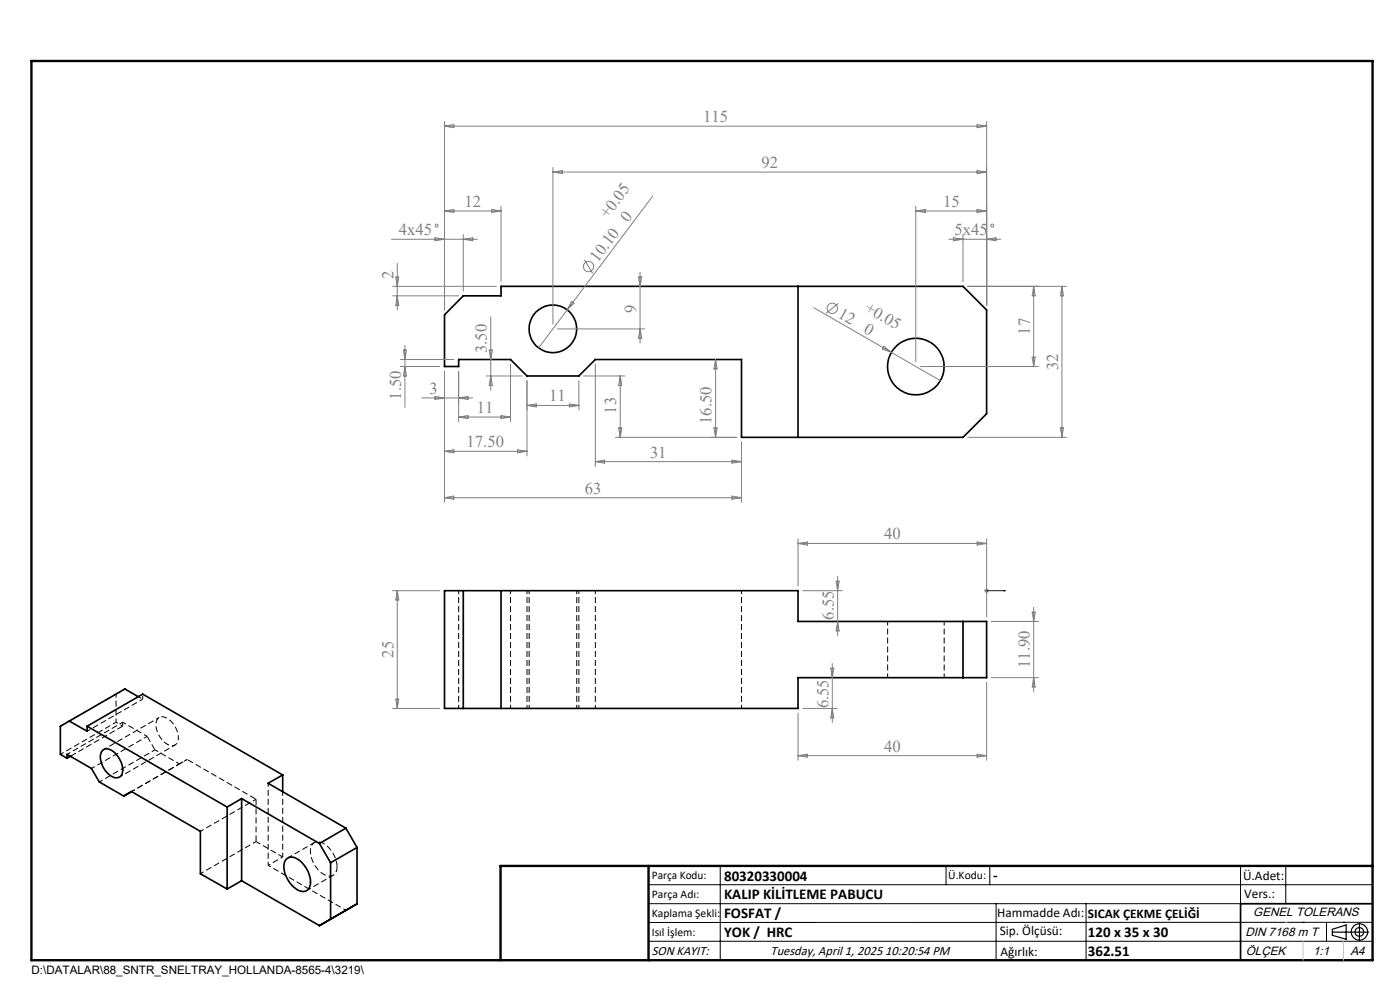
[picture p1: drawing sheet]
<svg xmlns="http://www.w3.org/2000/svg" width="297mm" height="210mm" viewBox="0 0 297 210" stroke-linecap="round" stroke-linejoin="round" font-family="sans-serif">
<g fill="none" stroke="#000" stroke-width=".35">
<path d="M98.3 62.8h8v-2.1h98l5 5v22.1l-5 5h-47v-16.5h-31l-3.5 3.5h-11l-3.5-3.5h-11v1.4h-3v-10.9zM169.3 60.7v32.1M94.3 125.3h75v6.5h40v11.9h-40v6.6h-75zM98.3 125.3v25M106.3 125.3v25M204.3 131.8v11.9M14.7 153l-1.9 1v6l1.4 .9M14.7 153l3.8 2.1v-1.1M18.5 154l29.7 17.2M18.5 154l11.8-6.8 29.7 17.2M21.7 159.2a1.95 1.95 0 0 1 2.7 .5 4.6 4.6 0 0 1 1.4 4.7 1.61 1.61 0 0 1-2.5 0 4.8 4.8 0 0 1-1.9-4.6zM29.3 147.8l-2.8-1.7-11.8 6.9"/>
<path d="M14.2 160.9v-.9l5.2 3 1.7 2.9 5.1 3 1.7-1 14.6 8.4v9l5.7 3.3M14.9 160.4l-.7 .5M48.2 171.2v17.4M51.3 169.4l-3.1 1.8M51.3 169.4l16.5 9.5M51.3 169.4v17.4M60 164.4l-3.1 1.7 16.5 9.6M60 164.4v3.5M67.8 178.9l2.3 4.1M73.4 175.7l-5.6 3.2M73.4 175.7l2.3 4.1M75.7 179.8l-5.6 3.2"/>
<path d="M75.7 179.8v11.9l-7.9 4.6-16.5-9.5M51.3 186.8l-3.1 1.8M60.7 182.3a2 2 0 0 1 2.8 .1 5.8 5.8 0 0 1 2.3 5.6 1.79 1.79 0 0 1-3.1 .4 5.9 5.9 0 0 1-2.4-5.4zM70.1 183v12M291.2 191.7h-28v12"/>
<circle cx="117.3" cy="69.7" r="5"/>
<circle cx="194.3" cy="77.8" r="6"/>
</g>
<g fill="none" stroke="#000" stroke-width=".21" stroke-dasharray="1.3 .6" stroke-dashoffset=".5" stroke-linecap="butt">
<path d="M108.3 125.3v25M112.3 125.3v25M122.8 125.3v25M126.3 125.3v25M12.8 154l11.8-6.8M24.6 147.2l1.9-1.1M24.6 147.2v6M26 153.2l5.2 3M29.3 147.8l1 .5M30.3 148.3v-1.1M30.3 148.3l-11.8 6.8M31.2 156.2l-11.8 6.8"/>
<path d="M32.9 159.1l5.2 2.9M33.8 152.2l-11.8 6.8M97.3 150.3v-25M111.8 150.3v-25M122.4 150.3v-25M157.3 150.3v-25M12.8 160l11.8-6.8M14.3 160l11.7-6.8M21.1 165.9l11.8-6.8M25.4 164.8l11.7-6.8M38.1 162l-10.2 5.9M39.7 161.1l-11.8 6.8"/>
<path d="M42.5 176.3l11.8-6.8M56.9 166.1v17.5M42.5 185.3l11.8-6.8"/>
</g>
<path d="M188.3 131.8v11.9M26 153.2v.8M200.3 143.7v-11.9M60 167.9v13.9" fill="none" stroke="#000" stroke-width=".21" stroke-dasharray="1.3 .6" stroke-dashoffset=".4" stroke-linecap="butt"/>
<path d="M71.5 183.8a5.6 5.6 0 0 0-4-5.2 1.69 1.69 0 0 0-1.7 2 5.6 5.6 0 0 0 4 5.2 1.69 1.69 0 0 0 1.7-2" fill="none" stroke="#000" stroke-width=".21" stroke-dasharray="1.3 .6" stroke-dashoffset=".1" stroke-linecap="butt"/>
<path d="M73.4 193.1l-16.5-9.5" fill="none" stroke="#000" stroke-width=".21" stroke-dasharray="1.3 .6" stroke-dashoffset=".6" stroke-linecap="butt"/>
<path d="M24.6 153.2l1.4 .8M56.9 183.6l3.1-1.8" fill="none" stroke="#000" stroke-width=".21" stroke-dasharray="1.3 .6" stroke-dashoffset=".8" stroke-linecap="butt"/>
<path d="M54.3 178.5l5.7 3.3" fill="none" stroke="#000" stroke-width=".21" stroke-dasharray="1.3 .6" stroke-dashoffset=".2" stroke-linecap="butt"/>
<path d="M15 160.4l11-6.4M54.3 169.5v9" fill="none" stroke="#000" stroke-width=".21" stroke-dasharray="1.3 .6" stroke-linecap="butt"/>
<path d="M54.3 169.5l-14.6-8.4" fill="none" stroke="#000" stroke-width=".21" stroke-dasharray="1.3 .6" stroke-dashoffset="-.2" stroke-linecap="butt"/>
<path d="M37.8 156.5a4.7 4.7 0 0 0-3.4-4.5 1.59 1.59 0 0 0-1.3 2.2 4.6 4.6 0 0 0 3.4 4 1.41 1.41 0 0 0 1.3-1.7" fill="none" stroke="#000" stroke-width=".21" stroke-dasharray="1.3 .6" stroke-dashoffset=".7" stroke-linecap="butt"/>
<path d="M39.7 161.1l-1.6 .9" fill="none" stroke="#000" stroke-width=".21" stroke-dasharray="1.3 .6" stroke-dashoffset="1" stroke-linecap="butt"/>
<path d="M32.9 159.1l-1.7-2.9" fill="none" stroke="#000" stroke-width=".21" stroke-dasharray="1.3 .6" stroke-dashoffset="-.1" stroke-linecap="butt"/>
<path d="M66.7 178.7l-5.6 3.3M65.1 188.9l5.6-3.2" fill="none" stroke="#000" stroke-width=".21" stroke-dasharray="1.3 .6" stroke-dashoffset=".3" stroke-linecap="butt"/>
<g fill="none" stroke="#808080" stroke-width=".21">
<path d="M94.3 25.7v40M94.3 26.8l2-.4v.7zM94.3 26.8h115M117.3 35.5v33.2M117.3 36.5h92M117.3 36.5l2-.3v.6zM207.3 26.4l2 .4-2 .3zM207.3 36.2l2 .3-2 .3zM209.3 25.7v39.1M83 50.8h18.3M84 58.8h.6l-.3 1.9zM84.3 55.8v9.9"/>
<path d="M92.3 50.4l2 .4-2 .3zM94.3 44.8l2-.4v.7zM94.3 44.8h12M98.3 49.8v12M98.3 50.8l2-.4v.7zM104.3 44.4l2 .4-2 .3zM106.3 43.8v16M124 55.1l1.7 2.9M135.5 58.8h.6l-.3 1.9zM135.8 57.7v15.1M138.5 41.5l-24.2 32.3M194.3 44.8h15"/>
<path d="M194.3 43.8v33M194.3 44.8l2-.4v.7zM201.3 50.8h11M202.3 50.4l2 .4-2 .3zM204.3 49.8v10M207.3 44.4l2 .4-2 .3zM209.3 50.8l2-.4v.7zM83.3 60.7h22M83.3 62.8h14M84.3 62.8l.3 2h-.6zM84.9 77.7h8.4M84.9 76.3h11.4"/>
<path d="M85.6 74.3h.6l-.3 2zM85.9 77.7l.3 2.1h-.6zM85.9 73.3v13.1M94.3 78.8v27.8M97.3 78.8v10.7M103.1 79.8h7.7M103.8 74.3h.7l-.4 2zM104.1 79.8l.4 2h-.7zM104.1 67.2v15.6M108.3 77.2v12.3M118.3 69.8h18.5M121.2 63.9l.6 .4-1.5 1.4z"/>
<path d="M123.8 79.8h8.8M126.3 77.2v21.7M131.6 79.8v13M131.6 79.8l.3 2h-.7zM135.8 69.8l.3 1.9h-.6zM151.8 76.3v16.5M151.8 76.3l.3 2h-.7zM172.6 65.3l16.5 9.4M177.9 64.3l-2.7 2.2M187.5 73.5l1.6 1.2-1.9-.7zM189.1 74.7l10.4 6M195.3 77.7h25"/>
<path d="M205.3 60.7h21M219 75.8h.6l-.3 1.9zM219.3 60.7v17M219.3 60.7l.3 2.1h-.6zM225.3 60.7l.3 2.1h-.6zM225.3 60.7v32.1M89.5 84.4h10.8M92.3 84.1l2 .3-2 .3zM94.3 95.7h17.5M94.3 95.7l2-.3v.7zM97.3 88.5h11M97.3 88.5l2-.3v.6z"/>
<path d="M97.3 84.4l2-.3v.6zM106.3 88.2l2 .3-2 .3zM109.8 95.4l2 .3-2 .4zM111.8 80.7v16M111.8 86h11M111.8 86l2-.3v.6zM120.8 85.7l2 .3-2 .3zM122.8 80.7v6.3M126.3 97.9h31M126.3 97.9l2-.3v.6zM130.6 92.8h25.7M131.2 90.8h.7l-.3 2z"/>
<path d="M151.4 90.8h.7l-.3 2zM155.3 97.6l2 .3-2 .3zM157.3 93.8v12.8M205.3 92.8h21M225 90.8h.6l-.3 2zM94.3 105.6l2-.4v.7zM94.3 105.6h63M155.3 105.2l2 .4-2 .3zM169.3 114.3v10M169.3 115.3l2-.3v.6zM169.3 115.3h40M207.3 115l2 .3-2 .3z"/>
<path d="M209.3 114.3v16.5M83.3 125.3h10M84.3 125.3v25M84.3 125.3l.3 2h-.6zM170.3 125.3h8.4M177.4 123.3h.6l-.3 2zM177.7 122.3v12.5M177.7 131.8l.3 2h-.6zM208.8 125.3h1M209 124.9l.7 .8M209.7 124.9l-.7 .8M210.3 131.8h10"/>
<path d="M219 129.8h.6l-.3 2zM219.3 128.8v17.9M83.3 150.3h10M84 148.3h.6l-.3 2zM169.3 151.3v10M170.3 150.3h7.3M176.2 141.7h.7l-.3 2zM176.6 140.7v12.6M176.6 150.3l.3 2h-.7zM207.3 160l2 .3-2 .3zM209.3 144.7v16.6M210.3 143.7h10"/>
<path d="M219.3 143.7l.3 2h-.6zM169.3 160.3h40M169.3 160.3l2-.3v.6z"/>
<circle cx="92.6" cy="47.9" r=".32"/>
<circle cx="124.8" cy="56.6" r="1.1"/>
<circle cx="210.5" cy="47.9" r=".32"/>
<circle cx="176.6" cy="65.4" r="1.1"/>
</g>
<g fill="none" stroke="#000" stroke-width=".25">
<path d="M282.6 197.7h7.8M282.6 197.1l3-.9v3l-3-.8zM288.4 195.8v3.8M106.2 203.7h185"/>
<circle cx="288.4" cy="197.7" r="1.74"/>
<circle cx="288.4" cy="197.7" r=".93"/>
</g>
<path d="M209.2 125.3h.2zM209.3 125.3h.1M209.3 125.3h4M213.3 125.3h-.4h.4" fill="none" stroke="#00f" stroke-width=".21"/>
<g fill="none" stroke="#000" stroke-width=".21">
<path d="M137.6 187.7h153.6M137.6 191.7h153.6M137.6 199.7h153.6M152.8 183.7v20M200.7 183.7v4M210 183.7v4M211.3 191.7v12M230.4 191.7v12M263.2 183.7v20M272.8 183.7v8M276.4 195.6h.1M281.4 195.6v4.1"/>
<path d="M285 195.6h.1M291.2 195.6l-153.6 .1"/>
</g>
<path d="M6.7 12.9h284.5v190.8h-284.5zM137.6 183.7v20M291.2 183.7h-185v20" fill="none" stroke="#000" stroke-width=".5"/>
<path d="M276.4 199.7v4M285 199.7v4" fill="none" stroke="#c0c0c0" stroke-width=".21"/>
<path d="M272.8 195.6h.1" fill="none" stroke="#c0c0c0" stroke-width=".25"/>
<path d="M212.9 125.3h.4zM209.2 125.3h.2z" fill="#00f"/>
<g font-size="3.5" fill="#808080">
<text x="149.2" y="25.9">115</text>
<text x="161.6" y="35.6">92</text>
<text x="98.6" y="43.9">12</text>
<text x="129" y="46.4" transform="rotate(-53 129 46.4)">+0.05</text>
<text x="133.2" y="47.2" transform="rotate(-53 133.2 47.2)">0</text>
<text x="200.1" y="43.9">15</text>
<text x="84.6" y="49.9">4x45</text>
<text x="202.5" y="49.9">5x45</text>
<text x="83.5" y="59.2" transform="rotate(-90 83.5 59.2)">2</text>
<text x="126.8" y="55.8" transform="rotate(-53 126.8 55.8)">10.10</text>
<text x="135" y="66.4" transform="rotate(-90 135 66.4)">9</text>
<text x="177.6" y="67.2" transform="rotate(30 177.6 67.2)">12</text>
<text x="183" y="70.4" transform="rotate(30 183 70.4)">0</text>
<text x="183.3" y="66" transform="rotate(30 183.3 66)">+0.05</text>
<text x="218.5" y="71" transform="rotate(-90 218.5 71)">17</text>
<text x="103.3" y="74.9" transform="rotate(-90 103.3 74.9)">3.50</text>
<text x="91.1" y="83.6">3</text>
<text x="224.5" y="78.5" transform="rotate(-90 224.5 78.5)">32</text>
<text x="85.1" y="84.8" transform="rotate(-90 85.1 84.8)">1.50</text>
<text x="101.2" y="87.6">11</text>
<text x="116.5" y="85.1">11</text>
<text x="130.8" y="87.7" transform="rotate(-90 130.8 87.7)">13</text>
<text x="151" y="89.9" transform="rotate(-90 151 89.9)">16.50</text>
<text x="99" y="94.9">17.50</text>
<text x="137.9" y="97.1">31</text>
<text x="124.1" y="104.7">63</text>
<text x="187.6" y="114.4">40</text>
<text x="176.9" y="131.4" transform="rotate(-90 176.9 131.4)">6.55</text>
<text x="83.5" y="139.5" transform="rotate(-90 83.5 139.5)">25</text>
<text x="218.5" y="141.7" transform="rotate(-90 218.5 141.7)">11.90</text>
<text x="175.7" y="150.2" transform="rotate(-90 175.7 150.2)">6.55</text>
<text x="187.6" y="159.4">40</text>
</g>
<g font-size="3.2">
<text x="153.6" y="190.8">KALIP KİLİTLEME PABUCU</text>
<text x="153.6" y="186.8">80320330004</text>
<text x="210.7" y="186.6">-</text>
<text x="153.6" y="194.8">FOSFAT /</text>
<text x="153.6" y="198.8">YOK / HRC</text>
<text x="230.8" y="198.7">120 x 35 x 30</text>
<text x="230.8" y="202.8">362.51</text>
</g>
<g font-size="2.8">
<text x="263.7" y="186.7">Ü.Adet:</text>
<text x="263.9" y="190.5">Vers.:</text>
<text x="211.5" y="194.5">Hammadde Adı:</text>
<text x="230.8" y="194.7">SICAK ÇEKME ÇELİĞİ</text>
<text x="138.3" y="202.6">SON KAYIT:</text>
<text x="163.5" y="202.6">Tuesday, April 1, 2025 10:20:54 PM</text>
<text x="212.1" y="198.4">Sip. Ölçüsü:</text>
<text x="212.2" y="202.7">Ağırlık:</text>
</g>
<g font-size="2.6">
<text x="265.9" y="194.4">GENEL TOLERANS</text>
<text x="264.2" y="198.5">DIN 7168 m T</text>
<text x="264.3" y="202.6">ÖLÇEK</text>
<text x="278.5" y="202.6">1:1</text>
<text x="286.5" y="202.6">A4</text>
</g>
<g font-size="2.5">
<text x="138.3" y="186.4">Parça Kodu:</text>
<text x="138.3" y="190.5">Parça Adı:</text>
<text x="201.2" y="186.5">Ü.Kodu:</text>
<text x="138.3" y="194.5">Kaplama Şekli:</text>
<text x="138.3" y="198.6">Isıl İşlem:</text>
<text x="6.7" y="206.7">D:\DATALAR\88_SNTR_SNELTRAY_HOLLANDA-8565-4\3219\</text>
</g>
</svg>
